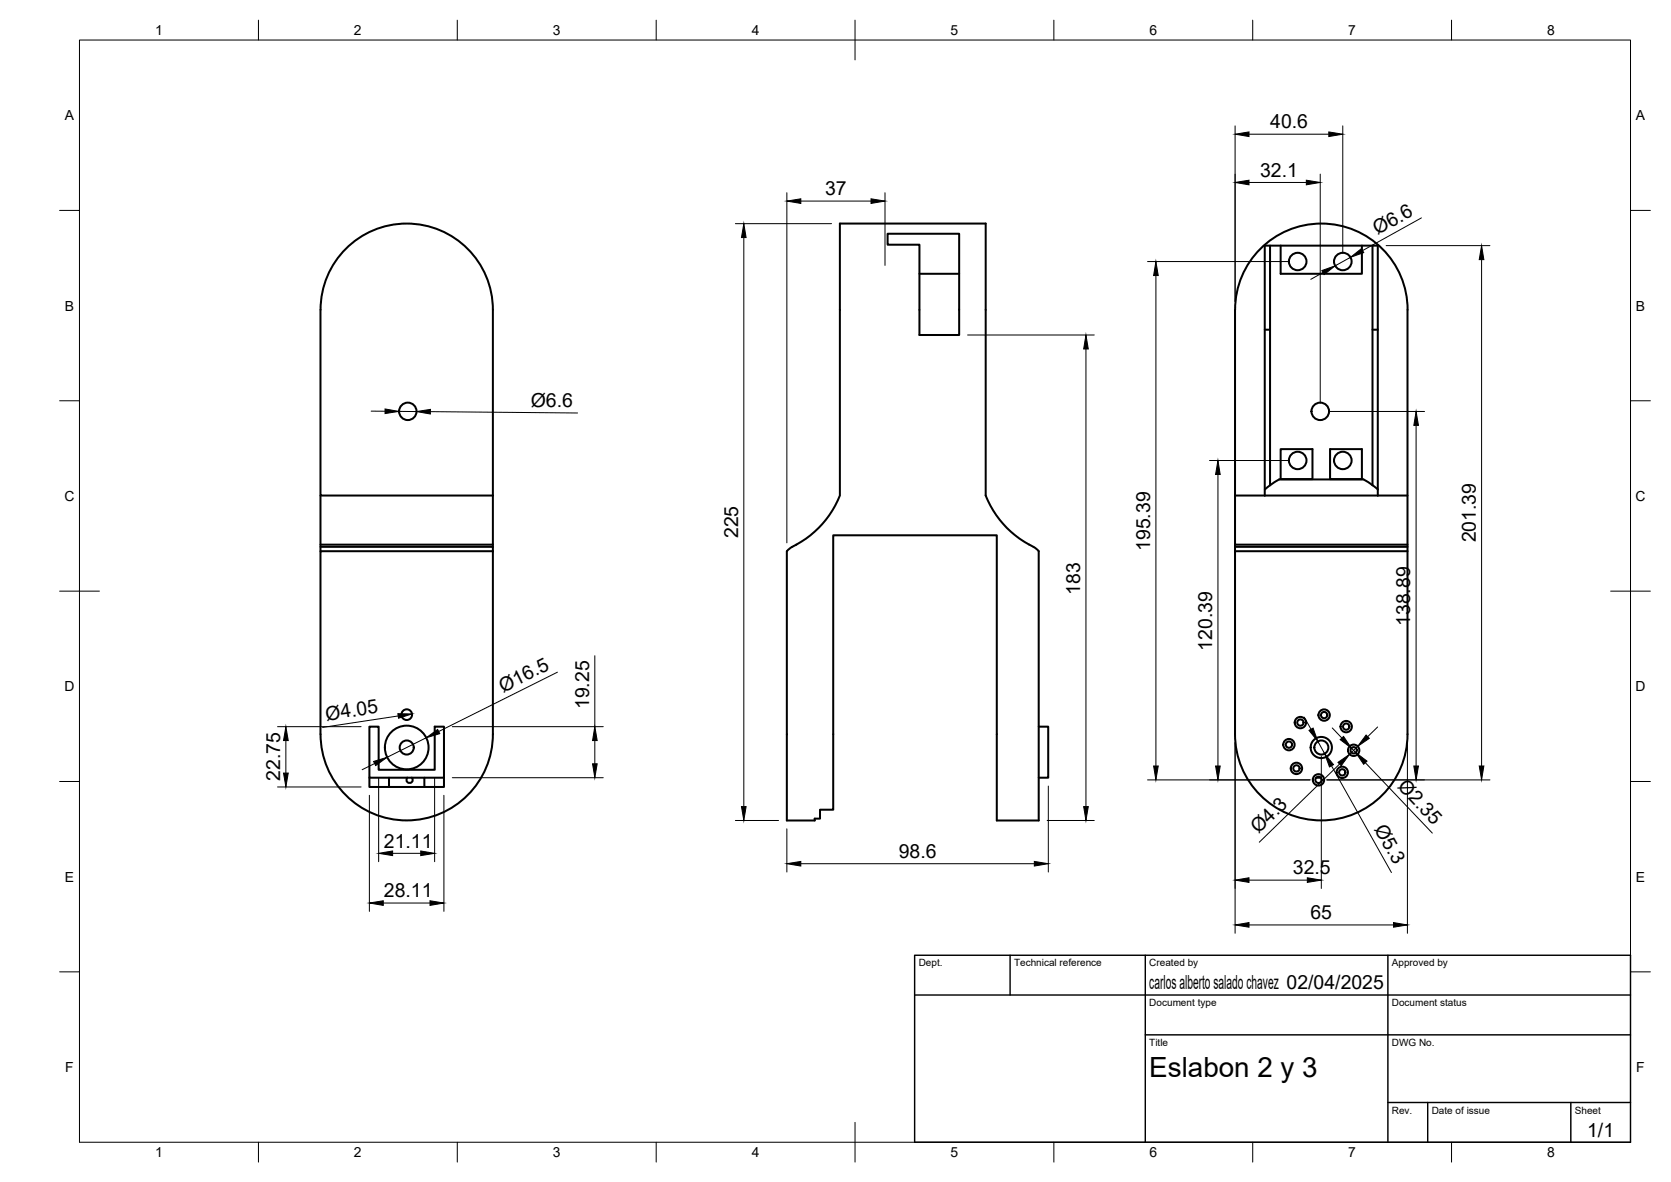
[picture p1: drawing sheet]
<svg xmlns="http://www.w3.org/2000/svg" width="420mm" height="297mm" viewBox="0 0 420 297" stroke-linecap="round" stroke-linejoin="round" font-family="sans-serif">
<!-- layer: Visible -->
<g fill="none" stroke="#000" stroke-width=".51">
<path d="M223.2 58.7h18v25.5h-10v-22.7h-8zM80.6 77.9v46.6h43.3M80.6 77.8a21.7 21.7 0 0 1 21.7-21.6 21.7 21.7 0 0 1 21.6 21.6M123.9 77.9v46.6M231.2 68.8h10M310.5 77.9v106.6a21.7 21.7 0 0 0 21.7 21.7 21.7 21.7 0 0 0 21.7-21.7v-106.6M310.6 77.8a21.7 21.7 0 0 1 21.6-21.6 21.7 21.7 0 0 1 21.7 21.6M319.3 61.7v21.2M322 61.7v7.1h20.4v-7.1M345.1 61.7v60.2M318 82.9h1.3v39M345.1 82.9h1.3"/>
<path d="M322 112.9h8v7.5h-8zM334.4 112.9h8v7.5h-8zM80.6 138.5h43.3v46a21.7 21.7 0 0 1-21.6 21.7 21.7 21.7 0 0 1-21.7-21.7zM80.6 124.5v14M80.6 136.9h43.3M80.6 137.4h43.3M123.9 124.5v14M200.2 136.9a24.3 24.3 0 0 0 11-12.4v-68.3h36.6v68.3a25.7 25.7 0 0 0 12.8 13.4l.6 .6v67.7h-10.6v-71.7h-41.1v69h-3.3v2.2h-1.3v.5h-7.1v-67.7M200.2 136.9l-1.4 .8-.9 .8M310.5 124.5h43.4M310.5 136.9h43.4M310.5 137.4h43.4"/>
<path d="M310.5 138.5h43.4M318 124.5v-62.8h28.4v62.8M321.6 120.5h21.2M321.7 120.5l-3.7 2.5M342.8 120.5l2.3 1.4M345.1 121.9l1.3 1.1M92.9 195.4v2.4h18.7v-2.4M92.9 182.6h2.3v10.8h14.1v-10.8h2.3v12.8h-18.7zM97.8 195.4v2.4M103.5 195.4a.79 .79 0 0 1 0 1.1 .79 .79 0 0 1-1.1 0 .79 .79 0 0 1 0-1.1M106.7 195.4v2.4M261.2 182.6h2.4v12.8h-2.4"/>
<path d="M331 195.4h1.1"/>
<circle cx="326.3" cy="65.7" r="2.2"/>
<circle cx="337.6" cy="65.7" r="2.2"/>
<circle cx="102.5" cy="103.4" r="2.19"/>
<circle cx="326.3" cy="115.7" r="2.2"/>
<circle cx="332" cy="103.4" r="2.2"/>
<circle cx="337.6" cy="115.7" r="2.2"/>
<circle cx="102.3" cy="179.6" r="1.34"/>
<circle cx="332.9" cy="179.7" r=".79"/>
<circle cx="332.9" cy="179.7" r="1.43"/>
<circle cx="102.3" cy="187.9" r="1.77"/>
<circle cx="102.3" cy="187.9" r="5.5"/>
<circle cx="324.1" cy="187.1" r=".79"/>
<circle cx="324.1" cy="187.1" r="1.43"/>
<circle cx="326" cy="193.1" r=".79"/>
<circle cx="326" cy="193.1" r="1.43"/>
<circle cx="327" cy="181.6" r=".79"/>
<circle cx="327" cy="181.6" r="1.43"/>
<circle cx="331.5" cy="196" r=".79"/>
<circle cx="331.5" cy="196" r="1.43"/>
<circle cx="332.2" cy="187.8" r="2.67"/>
<circle cx="332.2" cy="187.9" r="1.77"/>
<circle cx="337.5" cy="194.1" r=".79"/>
<circle cx="337.5" cy="194.1" r="1.43"/>
<circle cx="338.5" cy="182.6" r=".79"/>
<circle cx="338.5" cy="182.6" r="1.43"/>
<circle cx="340.4" cy="188.5" r=".79"/>
<circle cx="340.4" cy="188.5" r="1.43"/>
</g>
<!-- layer: BORDER -->
<g fill="none" stroke="#000" stroke-width=".25">
<path d="M20 10.1h390v276.9h-390zM65 5.1v5M115 5.1v5M165 5.1v5M215 5.1v10M265 5.1v5M315 5.1v5M365 5.1v5M15 52.9h5M410 52.9h5M15 100.7h5M410 100.7h5"/>
<path d="M15 148.6h10M405 148.6h10M15 196.4h5M410 196.4h5M15 244.2h5M410 244.2h5M65 287v5M115 287v5M165 287v5M215 282.1v9.9M265 287v5M315 287v5"/>
<path d="M365 287v5"/>
</g>
<!-- layer: TITLEBLOCK -->
<path d="M230 240.1h180v46.9h-180zM230 250h180M254 240.1v9.9M288 240.1v46.9M349 240.1v46.9M288 260.1h122M349 277.1h61M359 277.1v9.9M395 277.1v9.9" fill="none" stroke="#000" stroke-width=".36"/>
<!-- layer: FD_Dimensions -->
<g fill="none" stroke="#000" stroke-width=".25">
<path d="M310.6 31.6v44.2M314 33.7h20.1M337.6 31.6v32M184.9 56.2h24.2M187 59.7v143M197.8 48.4v88M201.4 50.5h17.6M222.5 48.4v18.3M314 45.9h14.5M332 43.8v57.5M357.4 54.8l-14.8 8.2M288.5 65.7h35.7"/>
<path d="M290.6 69.2v123.3M332.6 68.5l-3 1.7M339.6 64.7l-3.9 2.1M348.5 61.7h26.1M372.5 65.2v127.3M243.3 84.2h31.8M273 87.7v115M93.3 103.3h3.5M100.3 103.4h4.4M108.2 103.4l37 .4M304.1 115.7h20.1M306.2 119.2v73.3"/>
<path d="M334.1 103.4h24.1M356.1 106.9v85.6M100.1 179.9l-19 2.9M140.2 168.9l-29.9 14.9M149.6 164.8v17.8M69.8 182.6h21M69.8 197.8h21M71.9 186.1v8.2M92.9 199.9v29.1M94.2 191.9l-3.1 1.5M95.2 195.5v21M107.2 185.4l-9.9 4.9"/>
<path d="M109.3 195.5v21M111.6 199.9v29.1M113.7 195.4h38M113.7 182.6h38M149.6 186.1v5.8M263.6 197.5v21.6M288.5 196h40.9M310.6 186.6v47.9M327.9 180.2l1.7 3.1M331.4 186.3l1.7 3.1M332.2 190v33.3M333.6 196h41"/>
<path d="M334.8 192.5l15.1 26.8M335 182.9l2.4 2.6M336.8 192l-20.2 19.7M339.8 188l1.1 1.1M341.4 187.6l-2.1 2M343.3 191.7l16.9 17.7M346.4 182.7l-2.5 2.4M353.9 186.6v47.9M98.7 214.4h7.1M184.9 206.2h10.8M197.8 208.3v10.8M201.4 217.1h58.7"/>
<path d="M263.3 206.2h11.8M96.4 226.9h11.7M314 232.4h36.4M314 221.2h14.7"/>
</g>
<g fill="#000" stroke="#000" stroke-width=".25">
<path d="M310.6 33.7l3.4-.5v1.1zM334.1 33.2l3.5 .5-3.5 .6zM187 56.2l.6 3.5h-1.2zM197.8 50.5l3.6-.5v1.1zM219 50l3.5 .5-3.5 .6zM310.6 45.9l3.4-.6v1.1zM328.5 45.3l3.5 .6-3.5 .5zM290.6 65.7l.6 3.5h-1.1zM332.4 68l3.3-1.2-2.8 2.2zM339.6 64.7l2.7-2.2 .6 1zM372.5 61.7l.6 3.5h-1.2zM273 84.2l.6 3.5h-1.1z"/>
<path d="M96.8 102.8l3.5 .6-3.5 .5zM104.7 103.4l3.5-.5v1.1zM306.2 115.7l.6 3.5h-1.2zM356.1 103.4l.6 3.5h-1.2zM100 179.4h3.6l-3.4 1.1zM71.9 182.6l.6 3.5h-1.2zM71.3 194.3h1.2l-.6 3.5zM93.9 191.4l3.4-1.1-2.8 2.1zM107.2 185.4l2.8-2.1 .6 1.1zM149 191.9h1.2l-.6 3.5zM149.6 182.6l.6 3.5h-1.2zM290.1 192.5h1.1l-.6 3.5z"/>
<path d="M305.6 192.5h1.2l-.6 3.5zM329.1 183.5l1.1-.5 1.2 3.3zM333.1 189.4l2.2 2.8-1 .5zM336.4 191.6l2.9-2-2.1 2.8zM337 185.9l.8-.8 2 2.9zM343.5 184.7l.8 .9-2.9 2zM340.9 189.1l2.8 2.2-.8 .8zM355.5 192.5h1.2l-.6 3.5zM371.9 192.5h1.2l-.6 3.5zM95.2 214.4l3.5-.5v1.1zM105.8 213.9l3.5 .5-3.5 .6zM186.4 202.7h1.2l-.6 3.5z"/>
<path d="M197.8 217.1l3.6-.6v1.1zM260.1 216.5l3.5 .6-3.5 .5zM272.5 202.7h1.1l-.6 3.5zM92.9 226.9l3.5-.5v1.1zM108.1 226.4l3.5 .5-3.5 .6zM310.6 232.4l3.4-.6v1.2zM310.6 221.2l3.4-.6v1.1zM328.7 220.6l3.5 .6-3.5 .5zM350.4 231.8l3.5 .6-3.5 .6z"/>
</g>
<text font-size="7" x="289" y="270.6">Eslabon 2 y 3</text>
<g font-size="4.9">
<text x="319.4" y="32.3">40.6</text>
<text x="316.8" y="44.4">32.1</text>
<text x="207.5" y="49.1">37</text>
<text x="346.4" y="59.1" transform="rotate(-29 346.4 59.1)">Ø6.6</text>
<text x="133.5" y="102.2" transform="rotate(1 133.5 102.2)">Ø6.6</text>
<text x="185.6" y="135.2" transform="rotate(-90 185.6 135.2)">225</text>
<text x="371.1" y="136.3" transform="rotate(-90 371.1 136.3)">201.39</text>
<text x="289.2" y="138.5" transform="rotate(-90 289.2 138.5)">195.39</text>
<text x="271.6" y="149.4" transform="rotate(-90 271.6 149.4)">183</text>
<text x="354.6" y="157.3" transform="rotate(-90 354.6 157.3)">138.89</text>
<text x="304.8" y="163.5" transform="rotate(-90 304.8 163.5)">120.39</text>
<text x="126.5" y="174" transform="rotate(-27 126.5 174)">Ø16.5</text>
<text x="148.1" y="178.2" transform="rotate(-90 148.1 178.2)">19.25</text>
<text x="82.1" y="181.1" transform="rotate(-9 82.1 181.1)">Ø4.05</text>
<text x="70.4" y="196.3" transform="rotate(-90 70.4 196.3)">22.75</text>
<text x="351.3" y="197.8" transform="rotate(46 351.3 197.8)">Ø2.35</text>
<text x="316.4" y="209.7" transform="rotate(-44 316.4 209.7)">Ø4.3</text>
<text x="345.4" y="208.2" transform="rotate(61 345.4 208.2)">Ø5.3</text>
<text x="96.5" y="213">21.11</text>
<text x="226" y="215.6">98.6</text>
<text x="325.1" y="219.7">32.5</text>
<text x="96.5" y="225.5">28.11</text>
<text x="329.5" y="231">65</text>
<text x="289" y="248.5">carlos alberto salado chavez 02/04/2025</text>
<text x="399.1" y="285.7">1/1</text>
</g>
<g font-size="3.5">
<text x="39" y="8.8">1</text>
<text x="89" y="8.8">2</text>
<text x="139" y="8.8">3</text>
<text x="189" y="8.8">4</text>
<text x="239" y="8.8">5</text>
<text x="289" y="8.8">6</text>
<text x="339" y="8.8">7</text>
<text x="389" y="8.8">8</text>
<text x="16.3" y="30.2">A</text>
<text x="411.3" y="30.2">A</text>
<text x="16.3" y="78">B</text>
<text x="411.3" y="78">B</text>
<text x="16.2" y="125.9">C</text>
<text x="411.2" y="125.9">C</text>
<text x="16.2" y="173.7">D</text>
<text x="411.2" y="173.7">D</text>
<text x="16.3" y="221.6">E</text>
<text x="411.3" y="221.6">E</text>
<text x="16.4" y="269.4">F</text>
<text x="411.4" y="269.4">F</text>
<text x="39" y="290.8">1</text>
<text x="89" y="290.8">2</text>
<text x="139" y="290.8">3</text>
<text x="189" y="290.8">4</text>
<text x="239" y="290.8">5</text>
<text x="289" y="290.8">6</text>
<text x="339" y="290.8">7</text>
<text x="389" y="290.8">8</text>
</g>
<g font-size="2.5">
<text x="231" y="242.9">Dept.</text>
<text x="255" y="242.9">Technical reference</text>
<text x="289" y="242.9">Created by</text>
<text x="350" y="242.9">Approved by</text>
<text x="289" y="252.8">Document type</text>
<text x="350" y="252.8">Document status</text>
<text x="289" y="262.9">Title</text>
<text x="350" y="262.9">DWG No.</text>
<text x="350" y="279.9">Rev.</text>
<text x="360" y="279.9">Date of issue</text>
<text x="396" y="279.9">Sheet</text>
</g>
</svg>
